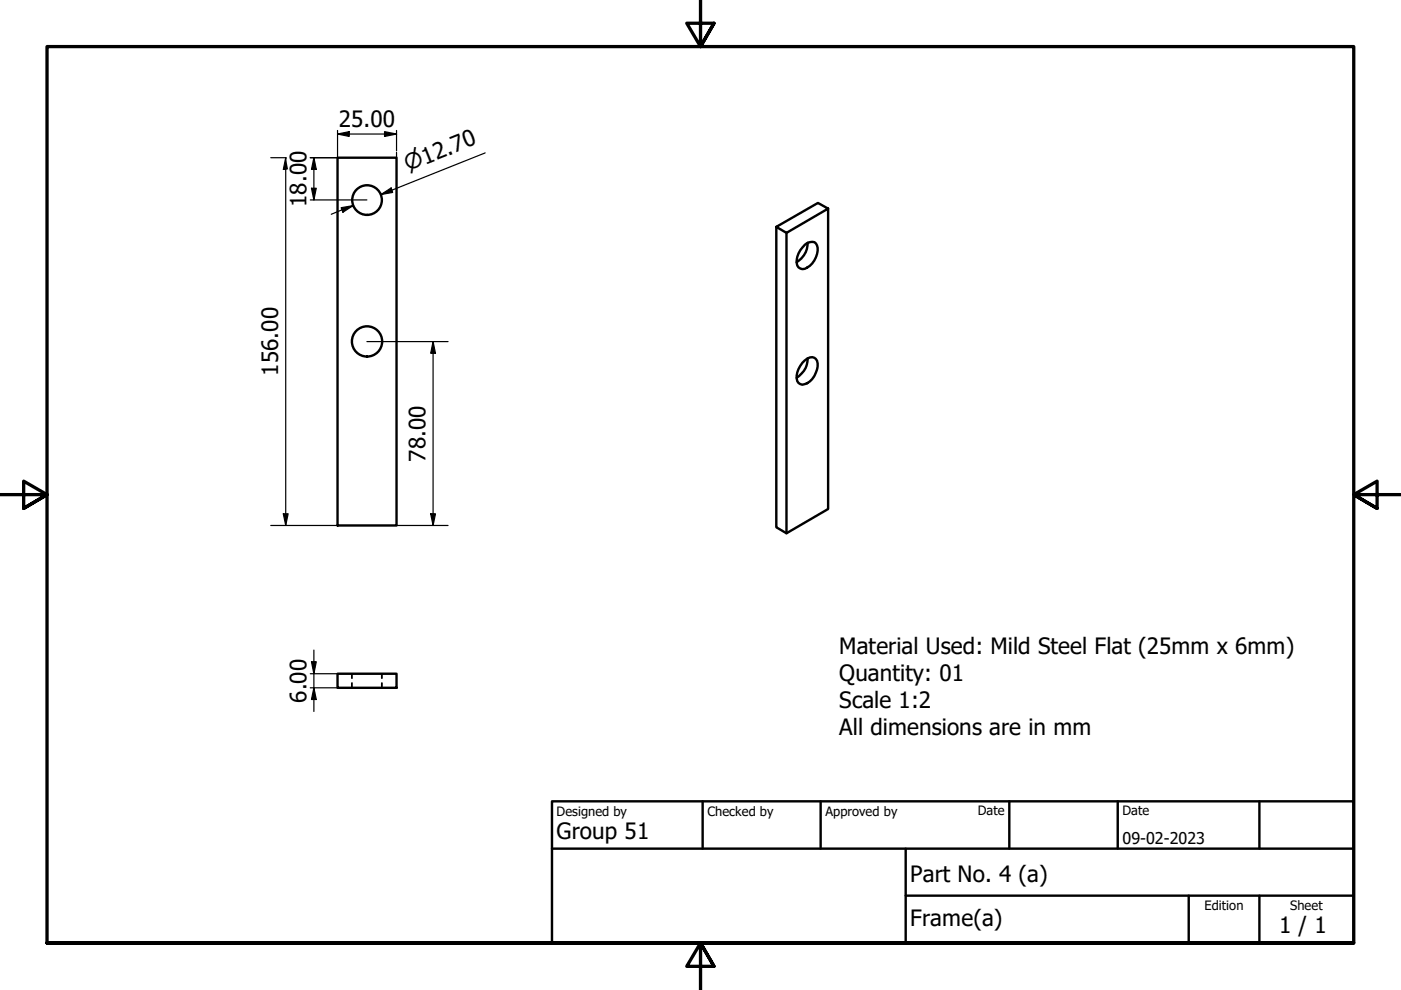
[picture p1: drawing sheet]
<svg xmlns="http://www.w3.org/2000/svg" width="297mm" height="210mm" viewBox="0 0 297 210" stroke-linecap="round" stroke-linejoin="round" font-family="sans-serif">
<!-- layer: Visible (ISO) -->
<g fill="none" stroke="#000" stroke-width=".51">
<path d="M71.6 33.4h12.5v78h-12.5zM166.8 49.4v63.7M170.6 51.9a1.49 1.49 0 0 1 1.6-.6 1.49 1.49 0 0 1 1.2 1.2 4.4 4.4 0 0 1-3.3 4.6 1.45 1.45 0 0 1-1.2-1.9 5.2 5.2 0 0 1 1.7-3.3zM171.3 51.5a4.8 4.8 0 0 1-2.4 4.1M175.6 44.2l-2.2-1.2-8.8 5.1 2.2 1.3 8.8-5.2v63.7l-8.8 5.2-2.2-1.3v-63.7M170.1 76.9a2.46 2.46 0 0 1 2.6-1 2.43 2.43 0 0 1 .3 3.1 3.6 3.6 0 0 1-2.9 2.6 1.47 1.47 0 0 1-1.2-2 5.4 5.4 0 0 1 1.2-2.7zM171.3 76a4.8 4.8 0 0 1-2.4 4.1M71.6 142.8h12.5v3h-12.5z"/>
<circle cx="77.8" cy="42.4" r="3.1"/>
<circle cx="77.8" cy="72.4" r="3.2"/>
</g>
<!-- layer: Hidden (ISO) -->
<path d="M74.6 142.8v1M74.6 144.8v1M81 142.8v1M81 144.8v1" fill="none" stroke="#000" stroke-width=".38"/>
<!-- layer: Border (ISO) -->
<path d="M148.5 -.1v10l-2.9-5h5.8l-2.9 5 2.9-5M0 104.9h10l-5-2.9v5.8l5-2.9-5 2.9M297 104.9h-10l5-2.9v5.8l-5-2.9 5 2.9M10 199.9v-190h277v190h-277h277M151.4 204.9l-2.9-5 2.9 5h-5.8l2.9-5v10" fill="none" stroke="#000" stroke-width=".7"/>
<!-- layer: Title (ISO) -->
<path d="M117 169.9h170v30h-170zM117 179.9h170M149 169.9v10M174 169.9v10M192 179.9v20M214 169.9v10M237 169.9v10M267 169.9v10M192 189.9h95M252 189.9v10M267 189.9v10" fill="none" stroke="#000" stroke-width=".51"/>
<!-- layer: Dimension (ISO) -->
<g fill="none" stroke="#000" stroke-width=".25">
<path d="M57.4 33.4h3.2M60.6 33.4v78M60.6 33.4l-.5 2.5h.5M60.6 33.4v.3M66 39.9h1.1l-.6 2.5zM66.5 33.4l.6 2.5h-1.1zM66.5 33.4v9M71.6 28.4l2.4-.5v1zM71.6 27.7v5.7h-5.8M71.6 28.4h12.5M81.5 27.9l2.6 .5-2.6 .5zM84.1 27.7v4.3"/>
<path d="M84.1 32.3v1.1M102.9 32.4l-22.1 8.8 2.3-.9M65.8 42.4h12M72.3 44l2.6-.4-2.2 1.4zM74.9 43.6l-4.7 1.8M80.8 41.2l2.1-1.4 .3 1zM77.8 72.4h17.2M91.8 72.4l.5 2.5h-1zM91.8 72.4v39M57.4 111.4h14.2M60.1 108.9h1l-.5 2.5zM84.1 111.4h10.9"/>
<path d="M91.3 108.9h1l-.5 2.5zM66.5 137.8v13M65.8 145.8h5.8M65.8 142.8h5.8M66 140.3h1.1l-.6 2.5zM66.5 145.8l.6 2.5h-1.1z"/>
</g>
<g fill="#000">
<path d="M60.6 33.4l.5 2.5h-1z" fill-rule="evenodd"/>
<path d="M66 39.9h1.1l-.6 2.5z" fill-rule="evenodd"/>
<path d="M66.5 33.4l.6 2.5h-1.1z" fill-rule="evenodd"/>
<path d="M71.6 28.4l2.4-.5v1z" fill-rule="evenodd"/>
<path d="M81.5 27.9l2.6 .5-2.6 .5z" fill-rule="evenodd"/>
<path d="M80.8 41.2l2.1-1.4 .3 1z" fill-rule="evenodd"/>
<path d="M72.3 44l2.6-.4-2.2 1.4z" fill-rule="evenodd"/>
<path d="M91.8 72.4l.5 2.5h-1z" fill-rule="evenodd"/>
<path d="M60.1 108.9h1l-.5 2.5z" fill-rule="evenodd"/>
<path d="M91.3 108.9h1l-.5 2.5z" fill-rule="evenodd"/>
<path d="M66 140.3h1.1l-.6 2.5z" fill-rule="evenodd"/>
<path d="M66.5 145.8l.6 2.5h-1.1z" fill-rule="evenodd"/>
</g>
<g font-size="4.8">
<text x="71.8" y="26.8">25.00</text>
<text x="65" y="43.9" transform="rotate(-90 65 43.9)">18.00</text>
<text x="59" y="79.7" transform="rotate(-90 59 79.7)">156.00</text>
<text x="90.2" y="97.9" transform="rotate(-90 90.2 97.9)">78.00</text>
<text x="177.9" y="138.6">Material Used: Mild Steel Flat (25mm x 6mm)</text>
<text x="65" y="149" transform="rotate(-90 65 149)">6.00</text>
<text x="177.9" y="144.4">Quantity: 01</text>
<text x="177.9" y="150.1">Scale 1:2</text>
<text x="177.9" y="155.9">All dimensions are in mm</text>
<text x="118" y="178">Group 51</text>
<text x="193" y="187">Part No. 4 (a)</text>
<text x="193" y="196.3">Frame(a)</text>
<text x="271.2" y="197.8">1 / 1</text>
</g>
<text font-size="4.6" x="86.5" y="36.4" transform="rotate(-22 86.5 36.4)">⌀12.70</text>
<text font-size="3.4" x="238" y="178.9">09-02-2023</text>
<g font-size="2.7">
<text x="118" y="173">Designed by</text>
<text x="150" y="173">Checked by</text>
<text x="175" y="173">Approved by</text>
<text x="207.3" y="172.9">Date</text>
<text x="238" y="172.9">Date</text>
<text x="255.4" y="193">Edition</text>
<text x="273.6" y="193">Sheet</text>
</g>
</svg>
